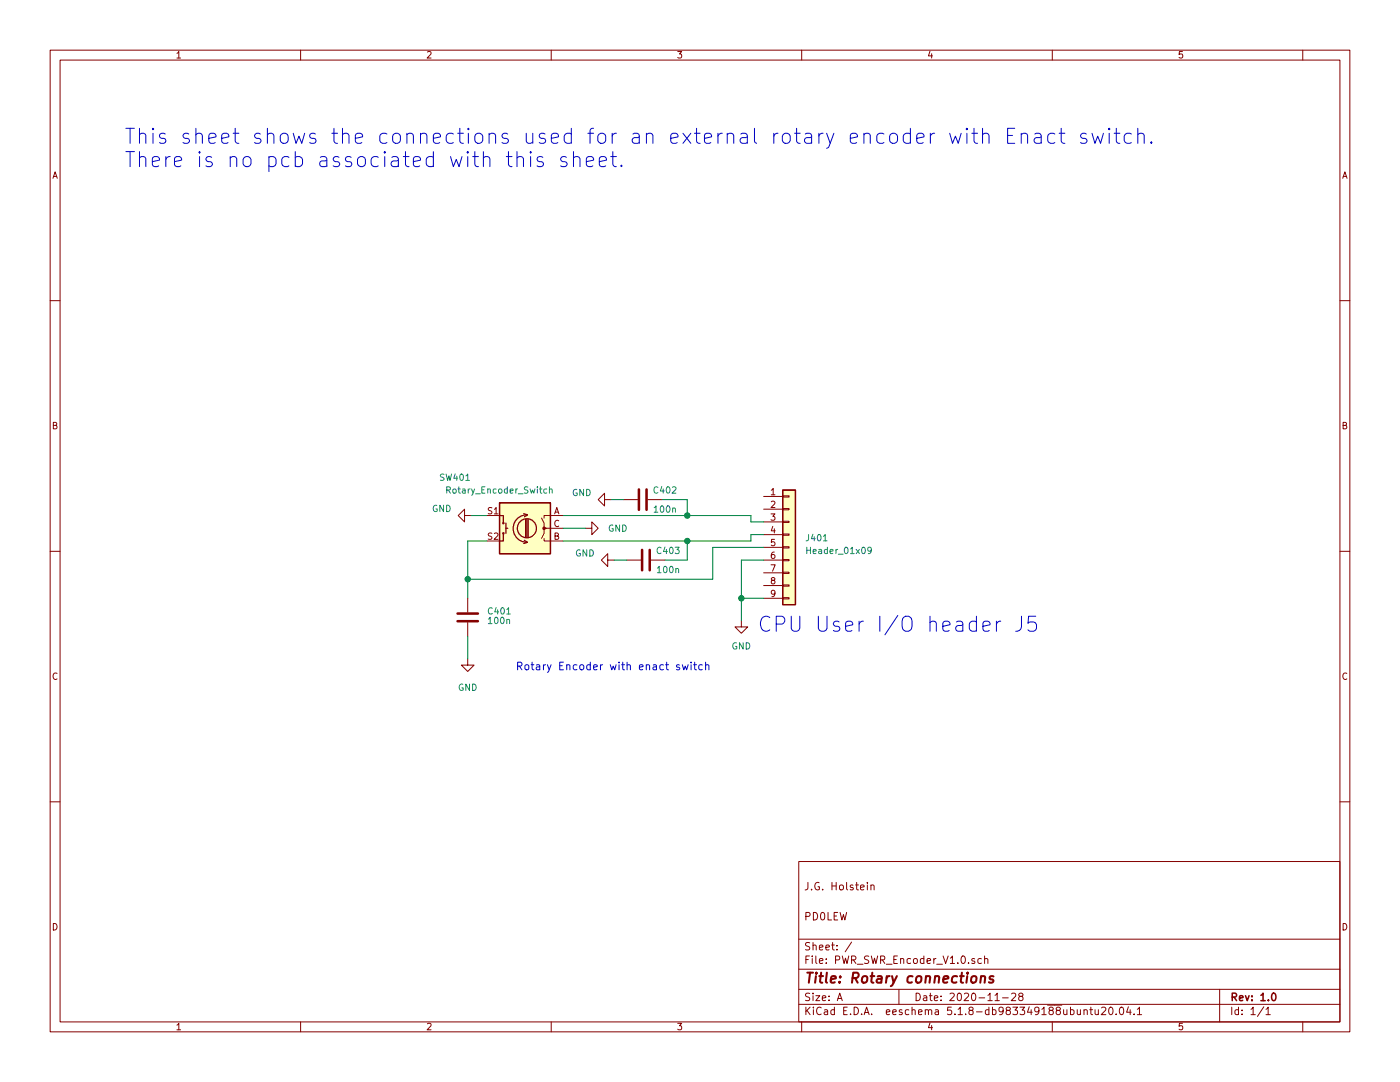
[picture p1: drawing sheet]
<svg xmlns="http://www.w3.org/2000/svg" width="279mm" height="216mm" viewBox="0 0 279 216" stroke-linecap="round" stroke-linejoin="round" font-family="sans-serif">
<g fill="none" stroke="#840000" stroke-width=".2">
<path d="M10 10h259.4v195.9h-259.4zM12 12h255.4v191.9h-255.4zM60 10v2M110 10v2M160 10v2M210 10v2M260 10v2M10 60h2M267.4 60h2M120.6 99.7v1.3l-1.2-1.3 1.2-1.3v1.3h1.3M124.5 99.7h2.8M129.3 99.7h2.8"/>
<path d="M152.4 99.1h3.8M156.2 98.9h1.3v.3h-1.3zM10 110h2M92.7 102.9v1.2l-1.3-1.2 1.3-1.3v1.3h1.3M93.3 119.4v2.8M108.1 103.4l.5 1v1h.5M108.6 107.4v.6h3.8M112.4 102.9h-3.8v.5M112.4 105.4h-3.8v1l-.5 1M116.8 105.4h1.3v1.3l1.3-1.3-1.3-1.3v1.3M121.3 111.8v1.2l-1.3-1.2 1.3-1.3v1.3h1.3M125.1 111.8h2.8"/>
<path d="M129.9 111.8h2.8M152.4 101.6h3.8M152.4 104.1h3.8M152.4 106.7h3.8M152.4 109.2h3.8M152.4 111.8h3.8M152.4 114.3h3.8M152.4 116.8h3.8M152.4 119.4h3.8M156.2 119.3h1.3v.2h-1.3zM156.2 116.7h1.3v.3h-1.3zM156.2 114.2h1.3v.2h-1.3z"/>
<path d="M156.2 111.6h1.3v.3h-1.3zM156.2 109.1h1.3v.2h-1.3zM156.2 106.6h1.3v.2h-1.3zM156.2 104h1.3v.3h-1.3zM156.2 101.5h1.3v.2h-1.3zM267.4 110h2M93.3 131.4v1.3h-1.2l1.2 1.3 1.3-1.3h-1.3M93.3 124.2v2.8M148 123.8v1.3h-1.3l1.3 1.3 1.2-1.3h-1.2M10 160h2M267.4 160h2M159.4 171.9h108v32h-108z"/>
<path d="M173.1 176.1v.1M173.1 176.6v1M173.8 176.7l.2-.1 .4 .1v.9M173.8 176.6v1M159.4 197.4h108M159.4 193.4h108M159.4 187.4h108M167.1 199.7l.5-1.5 .5 1.5M167.2 199.2h.8M170 188l-1.3 1.9M179.4 197.4v3M195.9 191.3h-.5l-.3 .2 .1 .6 .2 .2 .5-.1"/>
<path d="M196.5 191.4l.1-.1a.37 .37 0 0 1 .6 .2v.8M196.5 190.8v1.5M198.6 199.7h.8M200.1 199.1h1.1M201.9 198.3l.5-.1 .3 .1v.3l-.9 1.1h.9M203.6 198.8l-.3-.3 .1-.2 .2-.1h.4l.2 .3-.1 .2-.5 .1-.3 .3 .1 .4 .2 .2h.3l.3-.3-.1-.4-.2-.2M243.4 197.4v6.5M60 203.9v2M110 203.9v2M159.4 200.4h108M160 203.9v2M210 203.9v2"/>
<path d="M216.3 201.6l.1-.1a.37 .37 0 0 1 .6 .2v.8M216.3 201.5v1M217.5 201.5h.6M217.7 201v1.3l.4 .2M218.5 201.5v.8a.39 .39 0 0 0 .7 0M219.2 201.5v1M219.8 201.1l.6-.1 .3 .4-.9 1.1h.9M221.4 201.1l.2-.1a.8 .8 0 0 1 .5 .7 .8 .8 0 0 1-.5 .8l-.2-.2-.1-.4zM222.8 202.3v.2M223.5 201.1l.3-.1a.86 .86 0 0 1 .1 1.5 .79 .79 0 0 1-.4-1.4zM225.2 200.9l-.4 1.1h1M225.6 201.5v1"/>
<path d="M226.3 202.3v.2M227 201.4l.4-.4v1.5M227 202.5h.8M252.2 200.9l-1.2 1.9M252.7 201.4l.4-.4v1.5M252.7 202.5h.8M260 203.9v2"/>
</g>
<path d="M253.9 198.3l.2-.1a.8 .8 0 0 1 .6 .7 .8 .8 0 0 1-.6 .8l-.2-.2-.1-.4z" fill="none" stroke="#840000" stroke-width=".3"/>
<path d="M195.8 194.9l.3-.1h.4v1.3M195.8 194.8l-.2 1.3M198.3 194.8a.49 .49 0 0 0-.8 .3v.2l.5 .1 .3 .3-.4 .4-.5-.1" fill="none" stroke="#840000" stroke-width=".41"/>
<g fill="#ffffc2" stroke="#ffffc2" stroke-width=".2">
<path d="M99.7 100.3h10.2v10.2h-10.2z"/>
<path d="M156.2 97.8h2.5v22.9h-2.5z"/>
</g>
<g fill="none" stroke="#840000" stroke-width=".25">
<path d="M156.2 97.8h2.5v22.9h-2.5zM99.7 100.3h10.2v10.2h-10.2zM99.7 102.9h.8v1.5M100.5 106.4v1.6h-.8M101 105.4h.3M101 104.4v2M104.5 102.5l.8 .2-.7 .4M104.6 107.8l.7 .4-.8 .3M104.9 103.6v3.6M105.2 102.7a2.74 2.74 0 0 0-2.8 2.8 2.74 2.74 0 0 0 2.8 2.7M105.2 103.6v3.6M105.4 103.6v3.6"/>
<circle cx="100.5" cy="106.4" r=".13"/>
<circle cx="100.5" cy="104.4" r=".13"/>
<circle cx="105.2" cy="105.4" r="1.9"/>
</g>
<circle cx="108.6" cy="105.4" r=".25" fill="#840000" stroke="#840000" stroke-width=".2"/>
<path d="M109.1 97.6h-.3l-.3 .2 .1 .5h.5M109.7 97.7l.4-.1 .1 .8M109.7 97.1v1.3M173.9 109.8l-.2 .2-.4-.1-.1-.6 .5-.1 .2 .2-.1 .8-.1 .2-.4 .1" fill="none" stroke="#008484" stroke-width=".2"/>
<path d="M127.5 97.7v4M129 97.7v4M128.1 109.7v4.1M129.7 109.7v4.1M91.3 124h4.1M91.3 122.4h4.1" fill="none" stroke="#840000" stroke-width=".51"/>
<g fill="none" stroke="#008400" stroke-width=".2">
<path d="M121.9 99.7h2.6M132.1 99.7h5.1v3.2M94 102.9h3.2M97.2 108h-3.9v11.4M112.4 102.9h37.5v1.2h2.5M112.4 105.4h4.4M122.6 111.8h2.5M137.2 108v3.8h-4.5M148 119.4h4.4M152.4 106.7h-2.5v1.3h-37.5M152.4 109.2h-10.2v6.4h-48.9M152.4 111.8h-4.4v12"/>
<path d="M93.3 127v4.4"/>
</g>
<g fill="none" stroke="#0000c2" stroke-width=".2">
<path d="M105.9 31.2v2M108.3 31.4a.7 .7 0 0 0-1.1 .3l.1 .4 1 .3 .2 .3-.2 .4-.3 .1h-.5l-.3-.1M113 31.4l-.7-.2-.4 .5 .1 .4 1 .3 .2 .3-.2 .4-.2 .1h-.6l-.3-.1M114.5 31.5a.76 .76 0 0 1 1.2 .2v1.5M114.5 30.3v2.9M117 32.3l1.5-.3-.2-.6-.3-.2h-.6l-.4 .5v1.1l.2 .3 .2 .1h.6l.3-.1M119.6 32.3l1.4-.3-.1-.6-.3-.2h-.6l-.4 .5v1.1l.1 .3 .3 .1h.6l.3-.1M121.9 31.2h1.1M122.3 30.3v2.5l.2 .3 .5 .1M124 33l.2 .1-.2 .1-.1-.1 .1-.1v.2M189.5 26.6l.6 2 .6-1.4 .5 1.4 .6-2M193 25.6l-.2 .2 .2 .1 .1-.1-.1-.2v.3"/>
<path d="M193 26.6v2M194 26.6h1.1M194.4 25.6v2.6l.1 .2 .6 .2M196.1 26.9a.76 .76 0 0 1 1.3 .1v1.6M196.1 25.6v3M201.1 27h1M202.5 25.6h-1.4v3h1.4M203.8 26.9a.74 .74 0 0 1 1.3 .1v1.6M203.8 26.6v2M206.5 26.7l.3-.1h.6l.2 .1 .2 .3v1.6M207.8 27.3l-.3 .2h-.7a.59 .59 0 0 0-.4 .5 .59 .59 0 0 0 .4 .6h.7l.3-.2M210.5 26.7l-.3-.1h-.5l-.5 .3-.1 .3 .1 1.1 .5 .3h.5l.3-.2"/>
<path d="M211.4 26.6h1.1M211.8 25.6v2.6l.1 .2 .6 .2M216.8 26.7l-.7-.1-.5 .4 .2 .5 1 .2 .1 .3-.1 .4-.3 .2h-.6l-.3-.2M217.9 26.6l.6 2 .6-1.4 .5 1.4 .6-2M221.4 25.6l-.2 .2 .2 .1 .1-.1-.1-.2v.3M221.4 26.6v2M222.4 26.6h1.1M222.8 25.6v2.6l.1 .2 .6 .2M225.8 26.7l-.3-.1h-.6l-.4 .3-.1 .3v.8l.2 .4 .3 .2h.6l.3-.2M227.1 26.9a.74 .74 0 0 1 1.2 .1v1.6M227.1 25.6v3M229.8 28.3l.1 .1-.1 .2-.2-.2 .2-.1v.3"/>
<path d="M135.6 132.7l-.4-.1-.2 .2 .1 .3 .5 .1v.4h-.6M136.2 132.6l.3 1.1 .3-.8 .2 .8 .3-1.1M137.9 132.1v.2M137.9 132.6v1.1M138.4 132.6h.6M138.6 132.1v1.3l.4 .3M140.2 132.7l-.5-.1-.3 .3 .2 .7h.6M140.8 132.8l.1-.1a.37 .37 0 0 1 .6 .1v.9M140.8 132.1v1.6M198.9 124v2M199.7 124a.82 .82 0 0 0-.8 .5M203.9 123v2.1a.99 .99 0 0 1-1.2 .9"/>
<path d="M206.7 123h-1.4l-.1 1.4 .4-.3 1 .1 .3 .5v.7l-.2 .3-.4 .3h-.7l-.4-.3"/>
</g>
<g fill="#008400" stroke="#008400" stroke-width=".25">
<circle cx="148" cy="119.4" r=".51"/>
<circle cx="137.2" cy="108" r=".51"/>
<circle cx="93.3" cy="115.6" r=".51"/>
<circle cx="137.2" cy="102.9" r=".51"/>
</g>
<g font-size="4.2" fill="#0000c2">
<text x="24.8" y="28.8">This sheet shows the connections used for an external rotary encoder with Enact switch.</text>
<text x="24.8" y="33.4">There is no pcb associated with this sheet.</text>
<text x="151.1" y="126.1">CPU User I/O header J5</text>
</g>
<text font-size="2.8" fill="#840000" x="160.4" y="196.2">Title: Rotary connections</text>
<text font-size="2.1" fill="#0000c2" x="102.9" y="133.7">Rotary Encoder with enact switch</text>
<g font-size="2.1" fill="#840000">
<text x="160.4" y="177.6">J.G. Holstein</text>
<text x="160.4" y="183.6">PD0LEW</text>
<text x="160.4" y="189.6">Sheet: /</text>
<text x="160.4" y="192.3">File: PWR_SWR_Encoder_V1.0.sch</text>
<text x="160.4" y="202.5">KiCad E.D.A. eeschema 5.1.8-db983349188ubuntu20.04.1</text>
<text x="160.4" y="199.7">Size: A</text>
<text x="182.4" y="199.7">Date: 2020-11-28</text>
<text x="245.4" y="199.7">Rev: 1.0</text>
<text x="245.4" y="202.5">Id: 1/1</text>
</g>
<g font-size="1.8" fill="#840000">
<text x="35" y="11.6">1</text>
<text x="85" y="11.6">2</text>
<text x="135" y="11.6">3</text>
<text x="185" y="11.6">4</text>
<text x="235" y="11.6">5</text>
<text x="10.4" y="35.6">A</text>
<text x="267.8" y="35.6">A</text>
<text x="10.4" y="85.6">B</text>
<text x="267.8" y="85.6">B</text>
<text x="153.8" y="98.8">1</text>
<text x="153.8" y="101.3">2</text>
<text x="97.4" y="102.6">S1</text>
<text x="97.4" y="107.7">S2</text>
<text x="110.5" y="102.6">A</text>
<text x="110.5" y="107.7">B</text>
<text x="110.5" y="105.2">C</text>
<text x="153.8" y="103.9">3</text>
<text x="153.8" y="106.4">4</text>
<text x="153.8" y="109">5</text>
<text x="153.8" y="111.5">6</text>
<text x="153.8" y="114">7</text>
<text x="153.8" y="116.6">8</text>
<text x="153.8" y="119.1">9</text>
<text x="10.4" y="135.6">C</text>
<text x="267.8" y="135.6">C</text>
<text x="10.4" y="185.6">D</text>
<text x="267.8" y="185.6">D</text>
<text x="35" y="205.5">1</text>
<text x="85" y="205.5">2</text>
<text x="135" y="205.5">3</text>
<text x="185" y="205.5">4</text>
<text x="235" y="205.5">5</text>
</g>
<g font-size="1.8" fill="#008484">
<text x="87.9" y="95.9">SW401</text>
<text x="89.5" y="98.5">Rotary_Encoder_Switch</text>
<text x="114.1" y="99">GND</text>
<text x="130.6" y="98.5">C402</text>
<text x="86.2" y="102.2">GND</text>
<text x="121.3" y="106.1">GND</text>
<text x="130.7" y="102.3">100n</text>
<text x="114.8" y="111">GND</text>
<text x="131.2" y="110.5">C403</text>
<text x="161.1" y="108">J401</text>
<text x="161.5" y="110.5">Header_01x09</text>
<text x="131.3" y="114.4">100n</text>
<text x="97.6" y="122.6">C401</text>
<text x="97.6" y="124.5">100n</text>
<text x="146" y="129.6">GND</text>
<text x="91.4" y="137.8">GND</text>
</g>
</svg>
